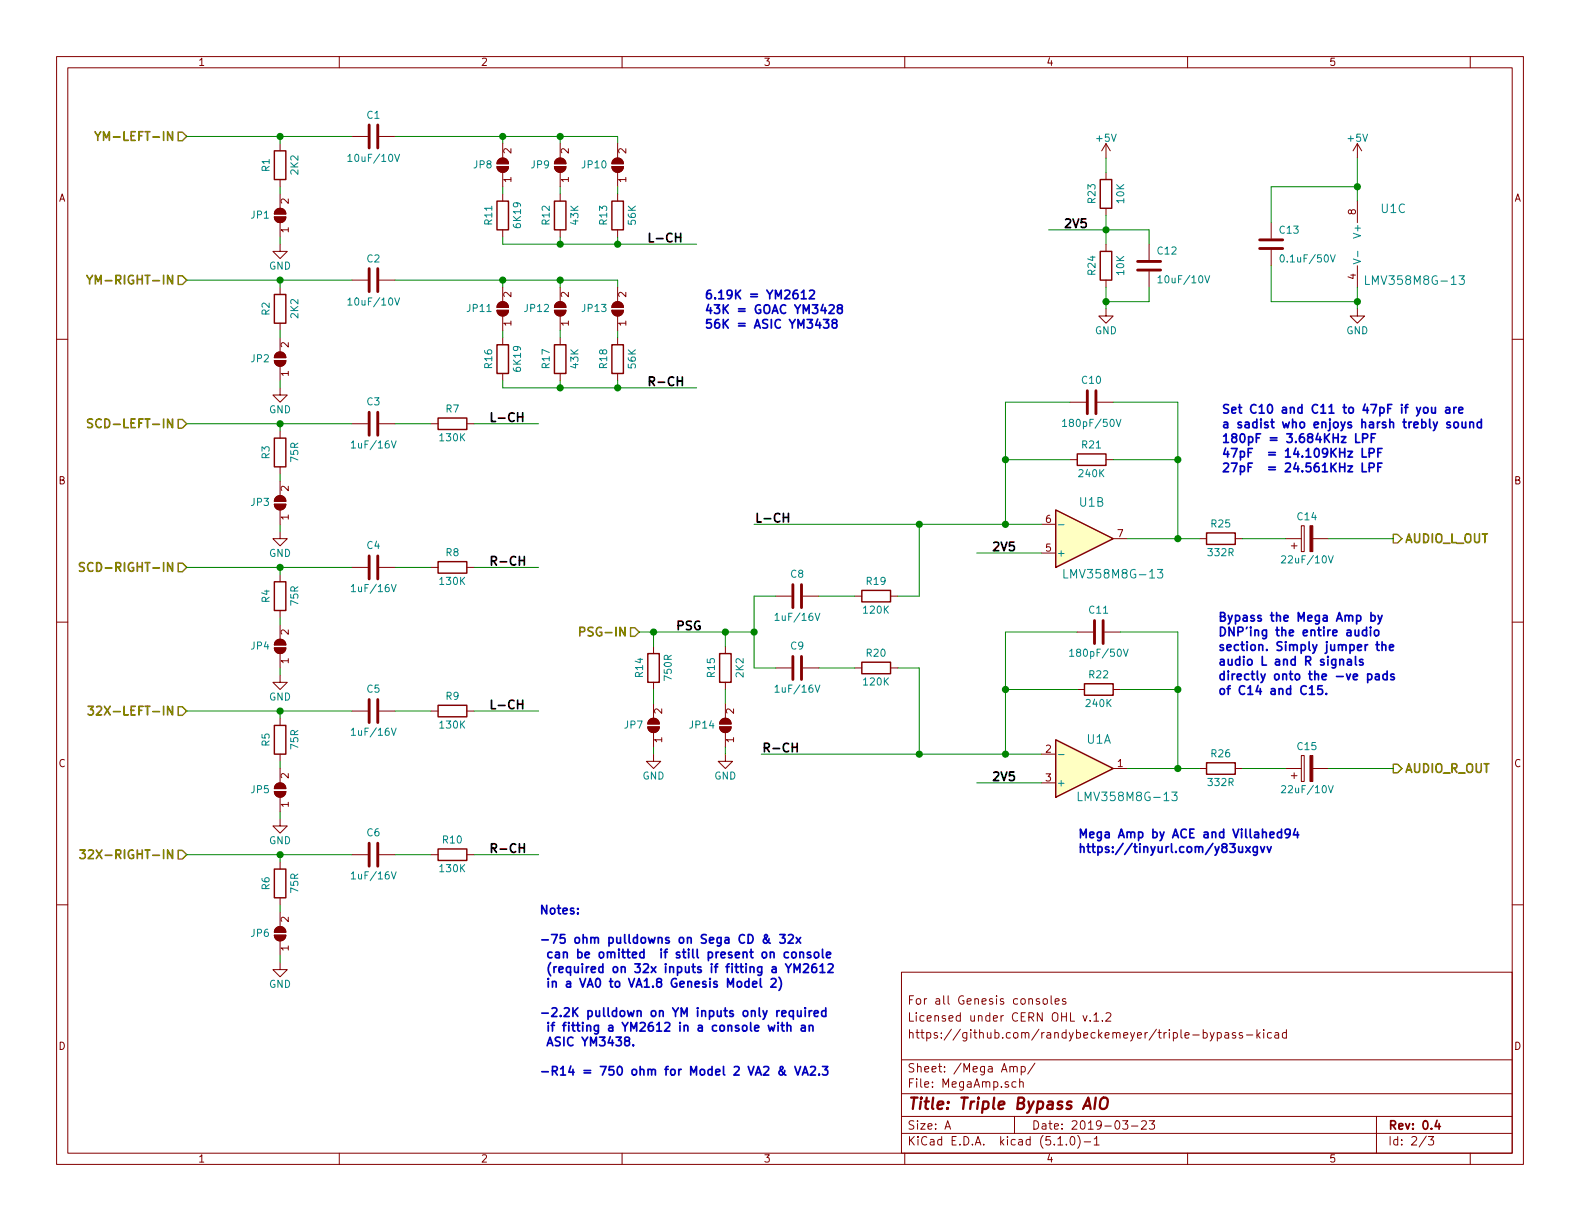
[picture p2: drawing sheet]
EESchema Schematic File Version 4
LIBS:triple-bypass-aio-cache
EELAYER 29 0
EELAYER END
$Descr A 11000 8500
encoding utf-8
Sheet 2 3
Title "Triple Bypass AIO"
Date "2019-03-23"
Rev "0.4"
Comp ""
Comment1 "https://github.com/randybeckemeyer/triple-bypass-kicad"
Comment2 "Licensed under CERN OHL v.1.2"
Comment3 "For all Genesis consoles"
Comment4 ""
$EndDescr
$Comp
L Amplifier_Operational:LMV358 U1
U 2 1
P 7550 3750
F 0 "U1" H 7600 3500 60  0000 C CNN
F 1 "LMV358M8G-13" H 7750 4000 60  0000 C CNN
F 2 "Package_SO:TSSOP-8_3x3mm_P0.65mm" H 7825 4275 60  0001 C CNN
F 3 "https://www.diodes.com/assets/Datasheets/LMV321_358.pdf" H 8650 4200 60  0001 C CNN
F 4 "LMV358M8G-13DITR-ND" H 7900 4000 60  0001 C CNN "Digikey"
F 5 "IC OPAMP GP 1MHZ RRO 8MSOP" H 8000 4100 60  0001 C CNN "Description"
	2    7550 3750
	1    0    0    1   
$EndComp
$Comp
L Device:R R25
U 1 1
P 8500 3750
F 0 "R25" V 8600 3750 50  0000 C CNN
F 1 "332R" V 8400 3750 50  0000 C CNN
F 2 "Resistor_SMD:R_0603_1608Metric" V 8430 3750 30  0001 C CNN
F 3 "" H 8500 3750 30  0000 C CNN
F 4 "P332HCT-ND" V 8500 3750 60  0001 C CNN "Digikey"
F 5 "RES 332 OHM 1/10W 1% 0603 SMD" V 8500 3750 60  0001 C CNN "Description"
	1    8500 3750
	0    -1   -1   0   
$EndComp
$Comp
L Device:R R26
U 1 1
P 8500 5350
F 0 "R26" V 8600 5350 50  0000 C CNN
F 1 "332R" V 8400 5350 50  0000 C CNN
F 2 "Resistor_SMD:R_0603_1608Metric" V 8430 5350 30  0001 C CNN
F 3 "" H 8500 5350 30  0000 C CNN
F 4 "P332HCT-ND" V 8500 5350 60  0001 C CNN "Digikey"
F 5 "RES 332 OHM 1/10W 1% 0603 SMD" V 8500 5350 60  0001 C CNN "Description"
	1    8500 5350
	0    -1   -1   0   
$EndComp
$Comp
L Device:R R21
U 1 1
P 7600 3200
F 0 "R21" V 7700 3200 50  0000 C CNN
F 1 "240K" V 7500 3200 50  0000 C CNN
F 2 "Resistor_SMD:R_0603_1608Metric" V 7530 3200 30  0001 C CNN
F 3 "" H 7600 3200 30  0000 C CNN
F 4 "P240KHCT-ND" V 7600 3200 60  0001 C CNN "Digikey"
F 5 "RES 240K OHM 1/10W 1% 0603 SMD" V 7600 3200 60  0001 C CNN "Description"
	1    7600 3200
	0    -1   -1   0   
$EndComp
$Comp
L Device:R R22
U 1 1
P 7650 4800
F 0 "R22" V 7750 4800 50  0000 C CNN
F 1 "240K" V 7550 4800 50  0000 C CNN
F 2 "Resistor_SMD:R_0603_1608Metric" V 7580 4800 30  0001 C CNN
F 3 "" H 7650 4800 30  0000 C CNN
F 4 "P240KHCT-ND" V 7650 4800 60  0001 C CNN "Digikey"
F 5 "RES 240K OHM 1/10W 1% 0603 SMD" V 7650 4800 60  0001 C CNN "Description"
	1    7650 4800
	0    -1   -1   0   
$EndComp
$Comp
L Device:CP C14
U 1 1
P 9100 3750
F 0 "C14" V 9250 3750 50  0000 C CNN
F 1 "22uF/10V" V 8950 3750 50  0000 C CNN
F 2 "Capacitor_Tantalum_SMD:CP_EIA-3216-18_Kemet-A_Pad1.58x1.35mm_HandSolder" H 9400 3600 30  0001 C CNN
F 3 "" H 9230 3800 60  0000 C CNN
F 4 "478-1663-1-ND" H 9330 3900 60  0001 C CNN "Digikey"
F 5 "CAP TANT 22UF 10V 10% 1206" H 9325 4000 60  0001 C CNN "Description"
	1    9100 3750
	0    -1   -1   0   
$EndComp
$Comp
L Device:CP C15
U 1 1
P 9100 5350
F 0 "C15" V 9250 5350 50  0000 C CNN
F 1 "22uF/10V" V 8950 5350 50  0000 C CNN
F 2 "Capacitor_Tantalum_SMD:CP_EIA-3216-18_Kemet-A_Pad1.58x1.35mm_HandSolder" H 9400 5200 30  0001 C CNN
F 3 "" H 9230 5400 60  0000 C CNN
F 4 "478-1663-1-ND" H 9330 5500 60  0001 C CNN "Digikey"
F 5 "CAP TANT 22UF 10V 10% 1206" H 9325 5600 60  0001 C CNN "Description"
	1    9100 5350
	0    -1   -1   0   
$EndComp
$Comp
L Device:C C10
U 1 1
P 7600 2800
F 0 "C10" V 7750 2800 50  0000 C CNN
F 1 "180pF/50V" V 7450 2800 50  0000 C CNN
F 2 "Capacitor_SMD:C_0603_1608Metric" H 7638 2650 30  0001 C CNN
F 3 "" H 7600 2800 60  0000 C CNN
F 4 "311-4096-6-ND" H 7600 2800 60  0001 C CNN "Digikey"
F 5 "CAP CER 180PF 50V X7R 0603" H 7600 2800 60  0001 C CNN "Description"
	1    7600 2800
	0    -1   -1   0   
$EndComp
$Comp
L Device:C C11
U 1 1
P 7650 4400
F 0 "C11" V 7800 4400 50  0000 C CNN
F 1 "180pF/50V" V 7500 4400 50  0000 C CNN
F 2 "Capacitor_SMD:C_0603_1608Metric" H 7688 4250 30  0001 C CNN
F 3 "" H 7650 4400 60  0000 C CNN
F 4 "311-4096-6-ND" H 7650 4400 60  0001 C CNN "Digikey"
F 5 "CAP CER 180PF 50V X7R 0603" H 7650 4400 60  0001 C CNN "Description"
	1    7650 4400
	0    -1   -1   0   
$EndComp
$Comp
L Device:R R1
U 1 1
P 1950 1150
F 0 "R1" V 1850 1150 50  0000 C CNN
F 1 "2K2" V 2050 1150 50  0000 C CNN
F 2 "Resistor_SMD:R_0603_1608Metric" V 1880 1150 30  0001 C CNN
F 3 "" H 1950 1150 30  0000 C CNN
F 4 "P2.20KHCT-ND" V 1950 1150 60  0001 C CNN "Digikey"
F 5 "RES 2.20k OHM 1/10W 1% 0603 SMD" V 1950 1150 60  0001 C CNN "Description"
	1    1950 1150
	1    0    0    -1  
$EndComp
$Comp
L Device:R R3
U 1 1
P 1950 3150
F 0 "R3" V 1850 3150 50  0000 C CNN
F 1 "75R" V 2050 3150 50  0000 C CNN
F 2 "Resistor_SMD:R_0603_1608Metric" V 1880 3150 30  0001 C CNN
F 3 "" H 1950 3150 30  0000 C CNN
F 4 "P75.0HCT-ND" V 1950 3150 60  0001 C CNN "Digikey"
F 5 "RES 75.0 OHM 1/10W 1% 0603 SMD" V 1950 3150 60  0001 C CNN "Description"
	1    1950 3150
	1    0    0    -1  
$EndComp
$Comp
L Device:R R5
U 1 1
P 1950 5150
F 0 "R5" V 1850 5150 50  0000 C CNN
F 1 "75R" V 2050 5150 50  0000 C CNN
F 2 "Resistor_SMD:R_0603_1608Metric" V 1880 5150 30  0001 C CNN
F 3 "" H 1950 5150 30  0000 C CNN
F 4 "P75.0HCT-ND" V 1950 5150 60  0001 C CNN "Digikey"
F 5 "RES 75.0 OHM 1/10W 1% 0603 SMD" V 1950 5150 60  0001 C CNN "Description"
	1    1950 5150
	1    0    0    -1  
$EndComp
$Comp
L Device:R R15
U 1 1
P 5050 4650
F 0 "R15" V 4950 4650 50  0000 C CNN
F 1 "2K2" V 5150 4650 50  0000 C CNN
F 2 "Resistor_SMD:R_0603_1608Metric" V 4980 4650 30  0001 C CNN
F 3 "" H 5050 4650 30  0000 C CNN
F 4 "P2.20KHCT-ND" V 5050 4650 60  0001 C CNN "Digikey"
F 5 "RES 2.20k OHM 1/10W 1% 0603 SMD" V 5050 4650 60  0001 C CNN "Description"
	1    5050 4650
	1    0    0    -1  
$EndComp
$Comp
L Device:R R7
U 1 1
P 3150 2950
F 0 "R7" V 3250 2950 50  0000 C CNN
F 1 "130K" V 3050 2950 50  0000 C CNN
F 2 "Resistor_SMD:R_0603_1608Metric" V 3080 2950 30  0001 C CNN
F 3 "" H 3150 2950 30  0000 C CNN
F 4 "P130KHCT-ND" V 3150 2950 60  0001 C CNN "Digikey"
F 5 "RES 130K OHM 1/10W 1% 0603 SMD" V 3150 2950 60  0001 C CNN "Description"
	1    3150 2950
	0    -1   -1   0   
$EndComp
$Comp
L Device:R R19
U 1 1
P 6100 4150
F 0 "R19" V 6200 4150 50  0000 C CNN
F 1 "120K" V 6000 4150 50  0000 C CNN
F 2 "Resistor_SMD:R_0603_1608Metric" V 6030 4150 30  0001 C CNN
F 3 "" H 6100 4150 30  0000 C CNN
F 4 "P120KHCT-ND" V 6100 4150 60  0001 C CNN "Digikey"
F 5 "RES 120K OHM 1/10W 1% 0603 SMD" V 6100 4150 60  0001 C CNN "Description"
	1    6100 4150
	0    -1   -1   0   
$EndComp
$Comp
L Device:R R11
U 1 1
P 3500 1500
F 0 "R11" V 3400 1500 50  0000 C CNN
F 1 "6K19" V 3600 1500 50  0000 C CNN
F 2 "Resistor_SMD:R_0603_1608Metric" V 3430 1500 30  0001 C CNN
F 3 "" H 3500 1500 30  0000 C CNN
F 4 "P6.19KHCT-ND" V 3500 1500 60  0001 C CNN "Digikey"
F 5 "RES 6.19K OHM 1/10W 1% 0603 SMD" V 3500 1500 60  0001 C CNN "Description"
	1    3500 1500
	1    0    0    -1  
$EndComp
$Comp
L Device:R R9
U 1 1
P 3150 4950
F 0 "R9" V 3250 4950 50  0000 C CNN
F 1 "130K" V 3050 4950 50  0000 C CNN
F 2 "Resistor_SMD:R_0603_1608Metric" V 3080 4950 30  0001 C CNN
F 3 "" H 3150 4950 30  0000 C CNN
F 4 "P130KHCT-ND" V 3150 4950 60  0001 C CNN "Digikey"
F 5 "RES 130K OHM 1/10W 1% 0603 SMD" V 3150 4950 60  0001 C CNN "Description"
	1    3150 4950
	0    -1   -1   0   
$EndComp
$Comp
L Device:C C1
U 1 1
P 2600 950
F 0 "C1" V 2450 950 50  0000 C CNN
F 1 "10uF/10V" V 2750 950 50  0000 C CNN
F 2 "Capacitor_SMD:C_0603_1608Metric" H 2638 800 30  0001 C CNN
F 3 "" H 2625 1050 60  0000 C CNN
F 4 "478-10766-1-ND" H 2725 1150 60  0001 C CNN "Digikey"
F 5 "CAP CER 10UF 10V X5R 0603" H 2725 1250 60  0001 C CNN "Description"
	1    2600 950 
	0    1    1    0   
$EndComp
$Comp
L Device:C C3
U 1 1
P 2600 2950
F 0 "C3" V 2750 2950 50  0000 C CNN
F 1 "1uF/16V" V 2450 2950 50  0000 C CNN
F 2 "Capacitor_SMD:C_0603_1608Metric" H 2638 2800 30  0001 C CNN
F 3 "" H 2600 2950 60  0000 C CNN
F 4 "445-1416-1-ND" H 2600 2950 60  0001 C CNN "Digikey"
F 5 "CAP CER 1UF 16V X5R 0603" H 2600 2950 60  0001 C CNN "Description"
	1    2600 2950
	0    -1   -1   0   
$EndComp
$Comp
L Device:C C5
U 1 1
P 2600 4950
F 0 "C5" V 2750 4950 50  0000 C CNN
F 1 "1uF/16V" V 2450 4950 50  0000 C CNN
F 2 "Capacitor_SMD:C_0603_1608Metric" H 2638 4800 30  0001 C CNN
F 3 "" H 2600 4950 60  0000 C CNN
F 4 "445-1416-1-ND" H 2600 4950 60  0001 C CNN "Digikey"
F 5 "CAP CER 1UF 16V X5R 0603" H 2600 4950 60  0001 C CNN "Description"
	1    2600 4950
	0    -1   -1   0   
$EndComp
$Comp
L Device:C C8
U 1 1
P 5550 4150
F 0 "C8" V 5700 4150 50  0000 C CNN
F 1 "1uF/16V" V 5400 4150 50  0000 C CNN
F 2 "Capacitor_SMD:C_0603_1608Metric" H 5588 4000 30  0001 C CNN
F 3 "" H 5550 4150 60  0000 C CNN
F 4 "445-1416-1-ND" H 5550 4150 60  0001 C CNN "Digikey"
F 5 "CAP CER 1UF 16V X5R 0603" H 5550 4150 60  0001 C CNN "Description"
	1    5550 4150
	0    -1   -1   0   
$EndComp
$Comp
L Device:R R23
U 1 1
P 7700 1350
F 0 "R23" V 7600 1350 50  0000 C CNN
F 1 "10K" V 7800 1350 50  0000 C CNN
F 2 "Resistor_SMD:R_0603_1608Metric" V 7630 1350 30  0001 C CNN
F 3 "" H 7700 1350 30  0000 C CNN
F 4 "P10.0KHCT-ND" V 7700 1350 60  0001 C CNN "Digikey"
F 5 "RES 10.0K OHM 1/10W 1% 0603 SMD" V 7700 1350 60  0001 C CNN "Description"
	1    7700 1350
	1    0    0    -1  
$EndComp
$Comp
L power:+5V #PWR015
U 1 1
P 7700 1100
F 0 "#PWR015" H 7700 950 50  0001 C CNN
F 1 "+5V" H 7700 1240 50  0000 C CNN
F 2 "" H 7700 1100 50  0001 C CNN
F 3 "" H 7700 1100 50  0001 C CNN
	1    7700 1100
	1    0    0    -1  
$EndComp
$Comp
L power:GND #PWR016
U 1 1
P 7700 2150
F 0 "#PWR016" H 7700 1900 50  0001 C CNN
F 1 "GND" H 7700 2000 50  0000 C CNN
F 2 "" H 7700 2150 50  0001 C CNN
F 3 "" H 7700 2150 50  0001 C CNN
	1    7700 2150
	1    0    0    -1  
$EndComp
$Comp
L Device:R R20
U 1 1
P 6100 4650
F 0 "R20" V 6200 4650 50  0000 C CNN
F 1 "120K" V 6000 4650 50  0000 C CNN
F 2 "Resistor_SMD:R_0603_1608Metric" V 6030 4650 30  0001 C CNN
F 3 "" H 6100 4650 30  0000 C CNN
F 4 "P120KHCT-ND" V 6100 4650 60  0001 C CNN "Digikey"
F 5 "RES 120K OHM 1/10W 1% 0603 SMD" V 6100 4650 60  0001 C CNN "Description"
	1    6100 4650
	0    -1   -1   0   
$EndComp
$Comp
L Device:C C9
U 1 1
P 5550 4650
F 0 "C9" V 5700 4650 50  0000 C CNN
F 1 "1uF/16V" V 5400 4650 50  0000 C CNN
F 2 "Capacitor_SMD:C_0603_1608Metric" H 5588 4500 30  0001 C CNN
F 3 "" H 5550 4650 60  0000 C CNN
F 4 "445-1416-1-ND" H 5550 4650 60  0001 C CNN "Digikey"
F 5 "CAP CER 1UF 16V X5R 0603" H 5550 4650 60  0001 C CNN "Description"
	1    5550 4650
	0    -1   -1   0   
$EndComp
Wire Wire Line
	7000 5250 7000 4800
Wire Wire Line
	7000 4800 7000 4400
Connection ~ 7000 4800
Wire Wire Line
	7000 3650 7000 3200
Wire Wire Line
	7000 3200 7000 2800
Wire Wire Line
	7000 2800 7450 2800
Wire Wire Line
	7750 2800 8200 2800
Connection ~ 8200 3200
Connection ~ 7000 3200
Connection ~ 7000 3650
Connection ~ 7000 5250
$Comp
L Device:C C12
U 1 1
P 8000 1850
F 0 "C12" H 8050 1750 50  0000 L CNN
F 1 "10uF/10V" H 8050 1950 50  0000 L CNN
F 2 "Capacitor_SMD:C_0603_1608Metric" H 8038 1700 30  0001 C CNN
F 3 "" H 8025 1950 60  0000 C CNN
F 4 "478-10766-1-ND" H 8125 2050 60  0001 C CNN "Digikey"
F 5 "CAP CER 10UF 10V X5R 0603" H 8125 2150 60  0001 C CNN "Description"
	1    8000 1850
	1    0    0    1   
$EndComp
$Comp
L Device:R R24
U 1 1
P 7700 1850
F 0 "R24" V 7600 1850 50  0000 C CNN
F 1 "10K" V 7800 1850 50  0000 C CNN
F 2 "Resistor_SMD:R_0603_1608Metric" V 7630 1850 30  0001 C CNN
F 3 "" H 7700 1850 30  0000 C CNN
F 4 "P10.0KHCT-ND" V 7700 1850 60  0001 C CNN "Digikey"
F 5 "RES 10.0K OHM 1/10W 1% 0603 SMD" V 7700 1850 60  0001 C CNN "Description"
	1    7700 1850
	1    0    0    -1  
$EndComp
Text Notes 7500 5950 0    60   ~ 12
Mega Amp by ACE and Villahed94\nhttps://tinyurl.com/y83uxgvv
Text Label 4700 4400 0    60   ~ 12
PSG
Text Notes 8500 3300 0    60   ~ 12
Set C10 and C11 to 47pF if you are \na sadist who enjoys harsh trebly sound\n180pF = 3.684KHz LPF\n47pF  = 14.109KHz LPF\n27pF  = 24.561KHz LPF
Text Notes 8475 4850 0    60   ~ 12
Bypass the Mega Amp by \nDNP'ing the entire audio \nsection. Simply jumper the\naudio L and R signals \ndirectly onto the -ve pads \nof C14 and C15.
Text Notes 3750 7500 0    60   ~ 12
Notes:\n\n-75 ohm pulldowns on Sega CD & 32x \n can be omitted  if still present on console\n (required on 32x inputs if fitting a YM2612 \n in a VA0 to VA1.8 Genesis Model 2)\n\n-2.2K pulldown on YM inputs only required\n if fitting a YM2612 in a console with an \n ASIC YM3438.\n\n-R14 = 750 ohm for Model 2 VA2 & VA2.3
Wire Wire Line
	7000 3200 7450 3200
Wire Wire Line
	7750 3200 8200 3200
Wire Wire Line
	8200 3750 8350 3750
Wire Wire Line
	8650 3750 8950 3750
Connection ~ 8200 3750
Wire Wire Line
	5950 4650 5700 4650
Wire Wire Line
	5700 4150 5950 4150
Wire Wire Line
	7800 4800 8200 4800
Wire Wire Line
	7000 4800 7500 4800
Wire Wire Line
	7500 4400 7000 4400
Wire Wire Line
	7800 4400 8200 4400
Wire Wire Line
	2750 2950 3000 2950
Wire Wire Line
	2750 4950 3000 4950
Wire Wire Line
	8200 3200 8200 3750
Wire Wire Line
	8200 2800 8200 3200
Wire Wire Line
	7850 3750 8200 3750
Wire Wire Line
	7000 3650 7250 3650
$Comp
L Amplifier_Operational:LMV358 U1
U 1 1
P 7550 5350
F 0 "U1" H 7650 5150 60  0000 C CNN
F 1 "LMV358M8G-13" H 7850 5550 60  0000 C CNN
F 2 "Package_SO:TSSOP-8_3x3mm_P0.65mm" H 7825 5875 60  0001 C CNN
F 3 "https://www.diodes.com/assets/Datasheets/LMV321_358.pdf" H 8650 5800 60  0001 C CNN
F 4 "LMV358M8G-13DITR-ND" H 7900 5600 60  0001 C CNN "Digikey"
F 5 "IC OPAMP GP 1MHZ RRO 8MSOP" H 8000 5700 60  0001 C CNN "Description"
	1    7550 5350
	1    0    0    1   
$EndComp
Wire Wire Line
	5400 4650 5250 4650
Wire Wire Line
	5250 4650 5250 4400
Wire Wire Line
	5250 4150 5400 4150
Connection ~ 5250 4400
Wire Wire Line
	5250 4400 5250 4150
Wire Wire Line
	1950 3000 1950 2950
Wire Wire Line
	1950 5000 1950 4950
Connection ~ 1950 4950
Wire Wire Line
	1950 4950 2450 4950
Wire Wire Line
	6800 3850 7250 3850
Wire Wire Line
	6800 5450 7250 5450
Wire Wire Line
	5050 4500 5050 4400
$Comp
L Device:C C?
U 1 1
P 8850 1700
AR Path="/5C0F9CBC" Ref="C?"  Part="1" 
AR Path="/5C0ED7BB/5C0F9CBC" Ref="C13"  Part="1" 
F 0 "C13" H 8900 1800 50  0000 L CNN
F 1 "0.1uF/50V" H 8900 1600 50  0000 L CNN
F 2 "Capacitor_SMD:C_0603_1608Metric" H 8888 1550 30  0001 C CNN
F 3 "" H 8850 1700 60  0000 C CNN
F 4 "445-5666-1-ND" H 8850 1700 60  0001 C CNN "Digikey"
F 5 "CAP CER 0.1UF 50V X7R 0603" H 8850 1700 60  0001 C CNN "Description"
	1    8850 1700
	1    0    0    -1  
$EndComp
$Comp
L Amplifier_Operational:LMV358 U?
U 3 1
P 9550 1700
AR Path="/5C0F9CCD" Ref="U?"  Part="3" 
AR Path="/5C0ED7BB/5C0F9CCD" Ref="U1"  Part="3" 
F 0 "U1" H 9700 1950 60  0000 C CNN
F 1 "LMV358M8G-13" H 9850 1450 60  0000 C CNN
F 2 "Package_SO:TSSOP-8_3x3mm_P0.65mm" H 9825 2225 60  0001 C CNN
F 3 "https://www.diodes.com/assets/Datasheets/LMV321_358.pdf" H 10650 2150 60  0001 C CNN
F 4 "LMV358M8G-13DITR-ND" H 9900 1950 60  0001 C CNN "Digikey"
F 5 "IC OPAMP GP 1MHZ RRO 8MSOP" H 10000 2050 60  0001 C CNN "Description"
	3    9550 1700
	1    0    0    -1  
$EndComp
Wire Wire Line
	9450 1100 9450 1300
Wire Wire Line
	9450 2000 9450 2100
$Comp
L power:GND #PWR?
U 1 1
P 9450 2150
AR Path="/5C14A7CB" Ref="#PWR?"  Part="1" 
AR Path="/5C1068D0/5C14A7CB" Ref="#PWR?"  Part="1" 
AR Path="/5C0ED7BB/5C14A7CB" Ref="#PWR018"  Part="1" 
F 0 "#PWR018" H 9450 1900 50  0001 C CNN
F 1 "GND" H 9450 2000 50  0000 C CNN
F 2 "" H 9450 2150 50  0001 C CNN
F 3 "" H 9450 2150 50  0001 C CNN
	1    9450 2150
	1    0    0    -1  
$EndComp
$Comp
L power:+5V #PWR?
U 1 1
P 9450 1100
AR Path="/5C14A7D1" Ref="#PWR?"  Part="1" 
AR Path="/5C1068D0/5C14A7D1" Ref="#PWR?"  Part="1" 
AR Path="/5C0ED7BB/5C14A7D1" Ref="#PWR017"  Part="1" 
F 0 "#PWR017" H 9450 950 50  0001 C CNN
F 1 "+5V" H 9450 1240 50  0000 C CNN
F 2 "" H 9450 1100 50  0001 C CNN
F 3 "" H 9450 1100 50  0001 C CNN
	1    9450 1100
	1    0    0    -1  
$EndComp
Wire Wire Line
	9450 1300 8850 1300
Wire Wire Line
	8850 1300 8850 1550
Connection ~ 9450 1300
Wire Wire Line
	9450 1300 9450 1400
Wire Wire Line
	8850 1850 8850 2100
Wire Wire Line
	8850 2100 9450 2100
Connection ~ 9450 2100
Wire Wire Line
	9450 2100 9450 2150
Wire Wire Line
	7000 5250 7250 5250
Wire Wire Line
	8200 4400 8200 4800
Wire Wire Line
	7850 5350 8200 5350
Wire Wire Line
	8200 4800 8200 5350
Connection ~ 8200 4800
Connection ~ 8200 5350
Wire Wire Line
	8200 5350 8350 5350
Wire Wire Line
	7700 1200 7700 1100
Wire Wire Line
	7700 1500 7700 1600
Wire Wire Line
	7700 2000 7700 2100
Wire Wire Line
	8000 1700 8000 1600
Wire Wire Line
	8000 1600 7700 1600
Connection ~ 7700 1600
Wire Wire Line
	7700 1600 7700 1700
Wire Wire Line
	8000 2000 8000 2100
Wire Wire Line
	8000 2100 7700 2100
Connection ~ 7700 2100
Wire Wire Line
	7700 2100 7700 2150
Wire Wire Line
	7700 1600 7300 1600
Text Label 7400 1600 0    60   ~ 12
2V5
Text Label 6900 5450 0    60   ~ 12
2V5
Text Label 6900 3850 0    60   ~ 12
2V5
Text HLabel 9700 5350 2    60   Output ~ 12
AUDIO_R_OUT
Text HLabel 9700 3750 2    60   Output ~ 12
AUDIO_L_OUT
Wire Wire Line
	9250 3750 9700 3750
Wire Wire Line
	8650 5350 8950 5350
Wire Wire Line
	9250 5350 9700 5350
Text HLabel 1300 950  0    60   Input ~ 12
YM-LEFT-IN
Text HLabel 1300 2950 0    60   Input ~ 12
SCD-LEFT-IN
Text HLabel 1300 4950 0    60   Input ~ 12
32X-LEFT-IN
Text HLabel 4450 4400 0    60   Input ~ 12
PSG-IN
Text HLabel 1300 5950 0    60   Input ~ 12
32X-RIGHT-IN
Text HLabel 1300 3950 0    60   Input ~ 12
SCD-RIGHT-IN
Wire Wire Line
	1300 4950 1950 4950
$Comp
L Device:R R12
U 1 1
P 3900 1500
F 0 "R12" V 3800 1500 50  0000 C CNN
F 1 "43K" V 4000 1500 50  0000 C CNN
F 2 "Resistor_SMD:R_0603_1608Metric" V 3830 1500 30  0001 C CNN
F 3 "" H 3900 1500 30  0000 C CNN
F 4 "P43.0KHCT-ND" V 3900 1500 60  0001 C CNN "Digikey"
F 5 "RES 43.0K OHM 1/10W 1% 0603 SMD" V 3900 1500 60  0001 C CNN "Description"
	1    3900 1500
	1    0    0    -1  
$EndComp
$Comp
L Device:R R13
U 1 1
P 4300 1500
F 0 "R13" V 4200 1500 50  0000 C CNN
F 1 "56K" V 4400 1500 50  0000 C CNN
F 2 "Resistor_SMD:R_0603_1608Metric" V 4230 1500 30  0001 C CNN
F 3 "" H 4300 1500 30  0000 C CNN
F 4 "P56.0KHCT-ND" V 4300 1500 60  0001 C CNN "Digikey"
F 5 "RES 56.0K OHM 1/10W 1% 0603 SMD" V 4300 1500 60  0001 C CNN "Description"
	1    4300 1500
	1    0    0    -1  
$EndComp
Connection ~ 1950 2950
Wire Wire Line
	1950 2950 2450 2950
Wire Wire Line
	1300 2950 1950 2950
$Comp
L power:GND #PWR07
U 1 1
P 1950 1700
F 0 "#PWR07" H 1950 1450 50  0001 C CNN
F 1 "GND" H 1950 1550 50  0000 C CNN
F 2 "" H 1950 1700 50  0001 C CNN
F 3 "" H 1950 1700 50  0001 C CNN
	1    1950 1700
	1    0    0    -1  
$EndComp
Wire Wire Line
	1950 1350 1950 1300
Wire Wire Line
	1300 950  1950 950 
Wire Wire Line
	1950 1000 1950 950 
Connection ~ 1950 950 
Wire Wire Line
	1950 950  2450 950 
$Comp
L Device:R R4
U 1 1
P 1950 4150
F 0 "R4" V 1850 4150 50  0000 C CNN
F 1 "75R" V 2050 4150 50  0000 C CNN
F 2 "Resistor_SMD:R_0603_1608Metric" V 1880 4150 30  0001 C CNN
F 3 "" H 1950 4150 30  0000 C CNN
F 4 "P75.0HCT-ND" V 1950 4150 60  0001 C CNN "Digikey"
F 5 "RES 75.0 OHM 1/10W 1% 0603 SMD" V 1950 4150 60  0001 C CNN "Description"
	1    1950 4150
	1    0    0    -1  
$EndComp
$Comp
L Device:R R6
U 1 1
P 1950 6150
F 0 "R6" V 1850 6150 50  0000 C CNN
F 1 "75R" V 2050 6150 50  0000 C CNN
F 2 "Resistor_SMD:R_0603_1608Metric" V 1880 6150 30  0001 C CNN
F 3 "" H 1950 6150 30  0000 C CNN
F 4 "P75.0HCT-ND" V 1950 6150 60  0001 C CNN "Digikey"
F 5 "RES 75.0 OHM 1/10W 1% 0603 SMD" V 1950 6150 60  0001 C CNN "Description"
	1    1950 6150
	1    0    0    -1  
$EndComp
$Comp
L Device:R R8
U 1 1
P 3150 3950
F 0 "R8" V 3250 3950 50  0000 C CNN
F 1 "130K" V 3050 3950 50  0000 C CNN
F 2 "Resistor_SMD:R_0603_1608Metric" V 3080 3950 30  0001 C CNN
F 3 "" H 3150 3950 30  0000 C CNN
F 4 "P130KHCT-ND" V 3150 3950 60  0001 C CNN "Digikey"
F 5 "RES 130K OHM 1/10W 1% 0603 SMD" V 3150 3950 60  0001 C CNN "Description"
	1    3150 3950
	0    -1   -1   0   
$EndComp
$Comp
L Device:R R10
U 1 1
P 3150 5950
F 0 "R10" V 3250 5950 50  0000 C CNN
F 1 "130K" V 3050 5950 50  0000 C CNN
F 2 "Resistor_SMD:R_0603_1608Metric" V 3080 5950 30  0001 C CNN
F 3 "" H 3150 5950 30  0000 C CNN
F 4 "P130KHCT-ND" V 3150 5950 60  0001 C CNN "Digikey"
F 5 "RES 130K OHM 1/10W 1% 0603 SMD" V 3150 5950 60  0001 C CNN "Description"
	1    3150 5950
	0    -1   -1   0   
$EndComp
$Comp
L Device:C C4
U 1 1
P 2600 3950
F 0 "C4" V 2750 3950 50  0000 C CNN
F 1 "1uF/16V" V 2450 3950 50  0000 C CNN
F 2 "Capacitor_SMD:C_0603_1608Metric" H 2638 3800 30  0001 C CNN
F 3 "" H 2600 3950 60  0000 C CNN
F 4 "445-1416-1-ND" H 2600 3950 60  0001 C CNN "Digikey"
F 5 "CAP CER 1UF 16V X5R 0603" H 2600 3950 60  0001 C CNN "Description"
	1    2600 3950
	0    -1   -1   0   
$EndComp
$Comp
L Device:C C6
U 1 1
P 2600 5950
F 0 "C6" V 2750 5950 50  0000 C CNN
F 1 "1uF/16V" V 2450 5950 50  0000 C CNN
F 2 "Capacitor_SMD:C_0603_1608Metric" H 2638 5800 30  0001 C CNN
F 3 "" H 2600 5950 60  0000 C CNN
F 4 "445-1416-1-ND" H 2600 5950 60  0001 C CNN "Digikey"
F 5 "CAP CER 1UF 16V X5R 0603" H 2600 5950 60  0001 C CNN "Description"
	1    2600 5950
	0    -1   -1   0   
$EndComp
Wire Wire Line
	2750 3950 3000 3950
Wire Wire Line
	2750 5950 3000 5950
$Comp
L Device:R R16
U 1 1
P 3500 2500
F 0 "R16" V 3400 2500 50  0000 C CNN
F 1 "6K19" V 3600 2500 50  0000 C CNN
F 2 "Resistor_SMD:R_0603_1608Metric" V 3430 2500 30  0001 C CNN
F 3 "" H 3500 2500 30  0000 C CNN
F 4 "P6.19KHCT-ND" V 3500 2500 60  0001 C CNN "Digikey"
F 5 "RES 6.19K OHM 1/10W 1% 0603 SMD" V 3500 2500 60  0001 C CNN "Description"
	1    3500 2500
	1    0    0    -1  
$EndComp
$Comp
L Device:R R17
U 1 1
P 3900 2500
F 0 "R17" V 3800 2500 50  0000 C CNN
F 1 "43K" V 4000 2500 50  0000 C CNN
F 2 "Resistor_SMD:R_0603_1608Metric" V 3830 2500 30  0001 C CNN
F 3 "" H 3900 2500 30  0000 C CNN
F 4 "P43.0KHCT-ND" V 3900 2500 60  0001 C CNN "Digikey"
F 5 "RES 43.0K OHM 1/10W 1% 0603 SMD" V 3900 2500 60  0001 C CNN "Description"
	1    3900 2500
	1    0    0    -1  
$EndComp
$Comp
L Device:R R18
U 1 1
P 4300 2500
F 0 "R18" V 4200 2500 50  0000 C CNN
F 1 "56K" V 4400 2500 50  0000 C CNN
F 2 "Resistor_SMD:R_0603_1608Metric" V 4230 2500 30  0001 C CNN
F 3 "" H 4300 2500 30  0000 C CNN
F 4 "P56.0KHCT-ND" V 4300 2500 60  0001 C CNN "Digikey"
F 5 "RES 56.0K OHM 1/10W 1% 0603 SMD" V 4300 2500 60  0001 C CNN "Description"
	1    4300 2500
	1    0    0    -1  
$EndComp
Wire Wire Line
	4450 4400 4550 4400
Wire Wire Line
	6400 5250 6400 4650
Wire Wire Line
	6400 4650 6250 4650
Wire Wire Line
	6400 5250 7000 5250
Wire Wire Line
	6250 4150 6400 4150
Wire Wire Line
	6400 4150 6400 3650
Wire Wire Line
	6400 3650 7000 3650
$Comp
L Device:R R2
U 1 1
P 1950 2150
F 0 "R2" V 1850 2150 50  0000 C CNN
F 1 "2K2" V 2050 2150 50  0000 C CNN
F 2 "Resistor_SMD:R_0603_1608Metric" V 1880 2150 30  0001 C CNN
F 3 "" H 1950 2150 30  0000 C CNN
F 4 "P2.20KHCT-ND" V 1950 2150 60  0001 C CNN "Digikey"
F 5 "RES 2.20k OHM 1/10W 1% 0603 SMD" V 1950 2150 60  0001 C CNN "Description"
	1    1950 2150
	1    0    0    -1  
$EndComp
$Comp
L Device:C C2
U 1 1
P 2600 1950
F 0 "C2" V 2450 1950 50  0000 C CNN
F 1 "10uF/10V" V 2750 1950 50  0000 C CNN
F 2 "Capacitor_SMD:C_0603_1608Metric" H 2638 1800 30  0001 C CNN
F 3 "" H 2625 2050 60  0000 C CNN
F 4 "478-10766-1-ND" H 2725 2150 60  0001 C CNN "Digikey"
F 5 "CAP CER 10UF 10V X5R 0603" H 2725 2250 60  0001 C CNN "Description"
	1    2600 1950
	0    1    1    0   
$EndComp
Text HLabel 1300 1950 0    60   Input ~ 12
YM-RIGHT-IN
Connection ~ 6400 3650
Wire Wire Line
	6400 5250 5300 5250
Connection ~ 6400 5250
Wire Wire Line
	5250 3650 6400 3650
Text Label 3400 2950 0    60   ~ 12
L-CH
Text Label 3400 4950 0    60   ~ 12
L-CH
Wire Wire Line
	3300 4950 3750 4950
Wire Wire Line
	3300 5950 3750 5950
Wire Wire Line
	3300 3950 3750 3950
Wire Wire Line
	3300 2950 3750 2950
Text Label 4500 1700 0    60   ~ 12
L-CH
Text Label 3400 3950 0    60   ~ 12
R-CH
Text Label 3400 5950 0    60   ~ 12
R-CH
Text Label 5250 3650 0    60   ~ 12
L-CH
Text Label 5300 5250 0    60   ~ 12
R-CH
Text Notes 4900 2300 0    60   ~ 12
6.19K = YM2612\n43K = GOAC YM3428\n56K = ASIC YM3438
$Comp
L Device:R R14
U 1 1
P 4550 4650
F 0 "R14" V 4450 4650 50  0000 C CNN
F 1 "750R" V 4650 4650 50  0000 C CNN
F 2 "Resistor_SMD:R_0603_1608Metric" V 4480 4650 30  0001 C CNN
F 3 "" H 4550 4650 30  0000 C CNN
F 4 "P750HCT-ND" V 4550 4650 60  0001 C CNN "Digikey"
F 5 "RES SMD 750 OHM 1% 1/10W 0603" V 4550 4650 60  0001 C CNN "Description"
	1    4550 4650
	1    0    0    -1  
$EndComp
Wire Wire Line
	4550 4500 4550 4400
$Comp
L power:GND #PWR013
U 1 1
P 4550 5250
F 0 "#PWR013" H 4550 5000 50  0001 C CNN
F 1 "GND" H 4550 5100 50  0000 C CNN
F 2 "" H 4550 5250 50  0001 C CNN
F 3 "" H 4550 5250 50  0001 C CNN
	1    4550 5250
	1    0    0    -1  
$EndComp
Wire Wire Line
	4550 5200 4550 5250
$Comp
L Jumper:SolderJumper_2_Open JP1
U 1 1
P 1950 1500
F 0 "JP1" V 1950 1568 50  0000 L CNN
F 1 "SolderJumper_3_Open" V 1905 1568 50  0001 L CNN
F 2 "Jumper:SolderJumper-2_P1.3mm_Open_RoundedPad1.0x1.5mm" H 1950 1500 50  0001 C CNN
F 3 "~" H 1950 1500 50  0001 C CNN
	1    1950 1500
	0    -1   -1   0   
$EndComp
Wire Wire Line
	1950 1700 1950 1650
$Comp
L power:GND #PWR0101
U 1 1
P 1950 3700
F 0 "#PWR0101" H 1950 3450 50  0001 C CNN
F 1 "GND" H 1950 3550 50  0000 C CNN
F 2 "" H 1950 3700 50  0001 C CNN
F 3 "" H 1950 3700 50  0001 C CNN
	1    1950 3700
	1    0    0    -1  
$EndComp
Wire Wire Line
	1950 3350 1950 3300
Wire Wire Line
	1950 3700 1950 3650
$Comp
L power:GND #PWR0102
U 1 1
P 1950 5700
F 0 "#PWR0102" H 1950 5450 50  0001 C CNN
F 1 "GND" H 1950 5550 50  0000 C CNN
F 2 "" H 1950 5700 50  0001 C CNN
F 3 "" H 1950 5700 50  0001 C CNN
	1    1950 5700
	1    0    0    -1  
$EndComp
Wire Wire Line
	1950 5350 1950 5300
Connection ~ 4550 4400
Connection ~ 5050 4400
Wire Wire Line
	5050 4400 5250 4400
Wire Wire Line
	4550 4400 5050 4400
Wire Wire Line
	4550 4800 4550 4900
Wire Wire Line
	5050 4800 5050 4900
$Comp
L power:GND #PWR08
U 1 1
P 1950 2700
F 0 "#PWR08" H 1950 2450 50  0001 C CNN
F 1 "GND" H 1950 2550 50  0000 C CNN
F 2 "" H 1950 2700 50  0001 C CNN
F 3 "" H 1950 2700 50  0001 C CNN
	1    1950 2700
	1    0    0    -1  
$EndComp
$Comp
L power:GND #PWR09
U 1 1
P 1950 4700
F 0 "#PWR09" H 1950 4450 50  0001 C CNN
F 1 "GND" H 1950 4550 50  0000 C CNN
F 2 "" H 1950 4700 50  0001 C CNN
F 3 "" H 1950 4700 50  0001 C CNN
	1    1950 4700
	1    0    0    -1  
$EndComp
$Comp
L power:GND #PWR010
U 1 1
P 1950 6700
F 0 "#PWR010" H 1950 6450 50  0001 C CNN
F 1 "GND" H 1950 6550 50  0000 C CNN
F 2 "" H 1950 6700 50  0001 C CNN
F 3 "" H 1950 6700 50  0001 C CNN
	1    1950 6700
	1    0    0    -1  
$EndComp
Wire Wire Line
	1300 5950 1950 5950
Wire Wire Line
	1950 5650 1950 5700
$Comp
L Jumper:SolderJumper_2_Open JP2
U 1 1
P 1950 2500
F 0 "JP2" V 1950 2568 50  0000 L CNN
F 1 "SolderJumper_3_Open" V 1905 2568 50  0001 L CNN
F 2 "Jumper:SolderJumper-2_P1.3mm_Open_RoundedPad1.0x1.5mm" H 1950 2500 50  0001 C CNN
F 3 "~" H 1950 2500 50  0001 C CNN
	1    1950 2500
	0    -1   -1   0   
$EndComp
Wire Wire Line
	1300 1950 1950 1950
Wire Wire Line
	1950 2700 1950 2650
Wire Wire Line
	1950 2350 1950 2300
Wire Wire Line
	1950 2000 1950 1950
Connection ~ 1950 1950
Wire Wire Line
	1950 1950 2450 1950
$Comp
L Jumper:SolderJumper_2_Open JP3
U 1 1
P 1950 3500
F 0 "JP3" V 1950 3568 50  0000 L CNN
F 1 "SolderJumper_3_Open" V 1905 3568 50  0001 L CNN
F 2 "Jumper:SolderJumper-2_P1.3mm_Open_RoundedPad1.0x1.5mm" H 1950 3500 50  0001 C CNN
F 3 "~" H 1950 3500 50  0001 C CNN
	1    1950 3500
	0    -1   -1   0   
$EndComp
Wire Wire Line
	1300 3950 1950 3950
Wire Wire Line
	1950 4000 1950 3950
Connection ~ 1950 3950
Wire Wire Line
	1950 3950 2450 3950
$Comp
L Jumper:SolderJumper_2_Open JP4
U 1 1
P 1950 4500
F 0 "JP4" V 1950 4568 50  0000 L CNN
F 1 "SolderJumper_3_Open" V 1905 4568 50  0001 L CNN
F 2 "Jumper:SolderJumper-2_P1.3mm_Open_RoundedPad1.0x1.5mm" H 1950 4500 50  0001 C CNN
F 3 "~" H 1950 4500 50  0001 C CNN
	1    1950 4500
	0    -1   -1   0   
$EndComp
Wire Wire Line
	1950 4700 1950 4650
Wire Wire Line
	1950 4350 1950 4300
$Comp
L Jumper:SolderJumper_2_Open JP5
U 1 1
P 1950 5500
F 0 "JP5" V 1950 5568 50  0000 L CNN
F 1 "SolderJumper_3_Open" V 1905 5568 50  0001 L CNN
F 2 "Jumper:SolderJumper-2_P1.3mm_Open_RoundedPad1.0x1.5mm" H 1950 5500 50  0001 C CNN
F 3 "~" H 1950 5500 50  0001 C CNN
	1    1950 5500
	0    -1   -1   0   
$EndComp
$Comp
L Jumper:SolderJumper_2_Open JP6
U 1 1
P 1950 6500
F 0 "JP6" V 1950 6568 50  0000 L CNN
F 1 "SolderJumper_3_Open" V 1905 6568 50  0001 L CNN
F 2 "Jumper:SolderJumper-2_P1.3mm_Open_RoundedPad1.0x1.5mm" H 1950 6500 50  0001 C CNN
F 3 "~" H 1950 6500 50  0001 C CNN
	1    1950 6500
	0    -1   -1   0   
$EndComp
Wire Wire Line
	1950 6700 1950 6650
Wire Wire Line
	1950 6350 1950 6300
Wire Wire Line
	1950 6000 1950 5950
Connection ~ 1950 5950
Wire Wire Line
	1950 5950 2450 5950
Wire Wire Line
	3500 950  3500 1000
Wire Wire Line
	2750 950  3500 950 
Wire Wire Line
	3500 950  3900 950 
Wire Wire Line
	3900 950  3900 1000
Connection ~ 3500 950 
Wire Wire Line
	3900 950  4300 950 
Wire Wire Line
	4300 950  4300 1000
Connection ~ 3900 950 
Wire Wire Line
	3500 1350 3500 1300
$Comp
L Jumper:SolderJumper_2_Open JP8
U 1 1
P 3500 1150
F 0 "JP8" V 3500 1218 50  0000 L CNN
F 1 "SolderJumper_3_Open" V 3455 1218 50  0001 L CNN
F 2 "Jumper:SolderJumper-2_P1.3mm_Open_RoundedPad1.0x1.5mm" H 3500 1150 50  0001 C CNN
F 3 "~" H 3500 1150 50  0001 C CNN
	1    3500 1150
	0    -1   -1   0   
$EndComp
Wire Wire Line
	3500 1700 3500 1650
Wire Wire Line
	3900 1350 3900 1300
$Comp
L Jumper:SolderJumper_2_Open JP10
U 1 1
P 4300 1150
F 0 "JP10" V 4300 1218 50  0000 L CNN
F 1 "SolderJumper_3_Open" V 4255 1218 50  0001 L CNN
F 2 "Jumper:SolderJumper-2_P1.3mm_Open_RoundedPad1.0x1.5mm" H 4300 1150 50  0001 C CNN
F 3 "~" H 4300 1150 50  0001 C CNN
	1    4300 1150
	0    -1   -1   0   
$EndComp
Wire Wire Line
	3900 1700 3900 1650
Wire Wire Line
	4300 1350 4300 1300
$Comp
L Jumper:SolderJumper_2_Open JP12
U 1 1
P 3900 2150
F 0 "JP12" V 3900 2218 50  0000 L CNN
F 1 "SolderJumper_3_Open" V 3855 2218 50  0001 L CNN
F 2 "Jumper:SolderJumper-2_P1.3mm_Open_RoundedPad1.0x1.5mm" H 3900 2150 50  0001 C CNN
F 3 "~" H 3900 2150 50  0001 C CNN
	1    3900 2150
	0    -1   -1   0   
$EndComp
Wire Wire Line
	4300 1700 4300 1650
Wire Wire Line
	3500 1700 3900 1700
Connection ~ 3900 1700
Wire Wire Line
	3900 1700 4300 1700
Connection ~ 4300 1700
Wire Wire Line
	4300 1700 4850 1700
Wire Wire Line
	3500 1950 3500 2000
Wire Wire Line
	3500 1950 3900 1950
Wire Wire Line
	3900 1950 3900 2000
Wire Wire Line
	3900 1950 4300 1950
Wire Wire Line
	4300 1950 4300 2000
Connection ~ 3900 1950
Wire Wire Line
	3500 1950 2750 1950
Connection ~ 3500 1950
Text Label 4500 2700 0    60   ~ 12
R-CH
Wire Wire Line
	3500 2350 3500 2300
$Comp
L Jumper:SolderJumper_2_Open JP9
U 1 1
P 3900 1150
F 0 "JP9" V 3900 1218 50  0000 L CNN
F 1 "SolderJumper_3_Open" V 3855 1218 50  0001 L CNN
F 2 "Jumper:SolderJumper-2_P1.3mm_Open_RoundedPad1.0x1.5mm" H 3900 1150 50  0001 C CNN
F 3 "~" H 3900 1150 50  0001 C CNN
	1    3900 1150
	0    -1   -1   0   
$EndComp
Wire Wire Line
	3500 2700 3500 2650
Wire Wire Line
	3900 2350 3900 2300
$Comp
L Jumper:SolderJumper_2_Open JP11
U 1 1
P 3500 2150
F 0 "JP11" V 3500 2218 50  0000 L CNN
F 1 "SolderJumper_3_Open" V 3455 2218 50  0001 L CNN
F 2 "Jumper:SolderJumper-2_P1.3mm_Open_RoundedPad1.0x1.5mm" H 3500 2150 50  0001 C CNN
F 3 "~" H 3500 2150 50  0001 C CNN
	1    3500 2150
	0    -1   -1   0   
$EndComp
Wire Wire Line
	3900 2700 3900 2650
Wire Wire Line
	4300 2350 4300 2300
$Comp
L Jumper:SolderJumper_2_Open JP13
U 1 1
P 4300 2150
F 0 "JP13" V 4300 2218 50  0000 L CNN
F 1 "SolderJumper_3_Open" V 4255 2218 50  0001 L CNN
F 2 "Jumper:SolderJumper-2_P1.3mm_Open_RoundedPad1.0x1.5mm" H 4300 2150 50  0001 C CNN
F 3 "~" H 4300 2150 50  0001 C CNN
	1    4300 2150
	0    -1   -1   0   
$EndComp
Wire Wire Line
	4300 2700 4300 2650
Wire Wire Line
	3500 2700 3900 2700
Connection ~ 3900 2700
Wire Wire Line
	3900 2700 4300 2700
Connection ~ 4300 2700
Wire Wire Line
	4300 2700 4850 2700
$Comp
L Jumper:SolderJumper_2_Open JP7
U 1 1
P 4550 5050
F 0 "JP7" V 4550 5118 50  0000 L CNN
F 1 "SolderJumper_3_Open" V 4505 5118 50  0001 L CNN
F 2 "Jumper:SolderJumper-2_P1.3mm_Open_RoundedPad1.0x1.5mm" H 4550 5050 50  0001 C CNN
F 3 "~" H 4550 5050 50  0001 C CNN
	1    4550 5050
	0    -1   -1   0   
$EndComp
$Comp
L Jumper:SolderJumper_2_Open JP14
U 1 1
P 5050 5050
F 0 "JP14" V 5050 5118 50  0000 L CNN
F 1 "SolderJumper_3_Open" V 5005 5118 50  0001 L CNN
F 2 "Jumper:SolderJumper-2_P1.3mm_Open_RoundedPad1.0x1.5mm" H 5050 5050 50  0001 C CNN
F 3 "~" H 5050 5050 50  0001 C CNN
	1    5050 5050
	0    -1   -1   0   
$EndComp
$Comp
L power:GND #PWR0103
U 1 1
P 5050 5250
F 0 "#PWR0103" H 5050 5000 50  0001 C CNN
F 1 "GND" H 5050 5100 50  0000 C CNN
F 2 "" H 5050 5250 50  0001 C CNN
F 3 "" H 5050 5250 50  0001 C CNN
	1    5050 5250
	1    0    0    -1  
$EndComp
Wire Wire Line
	5050 5200 5050 5250
$EndSCHEMATC
